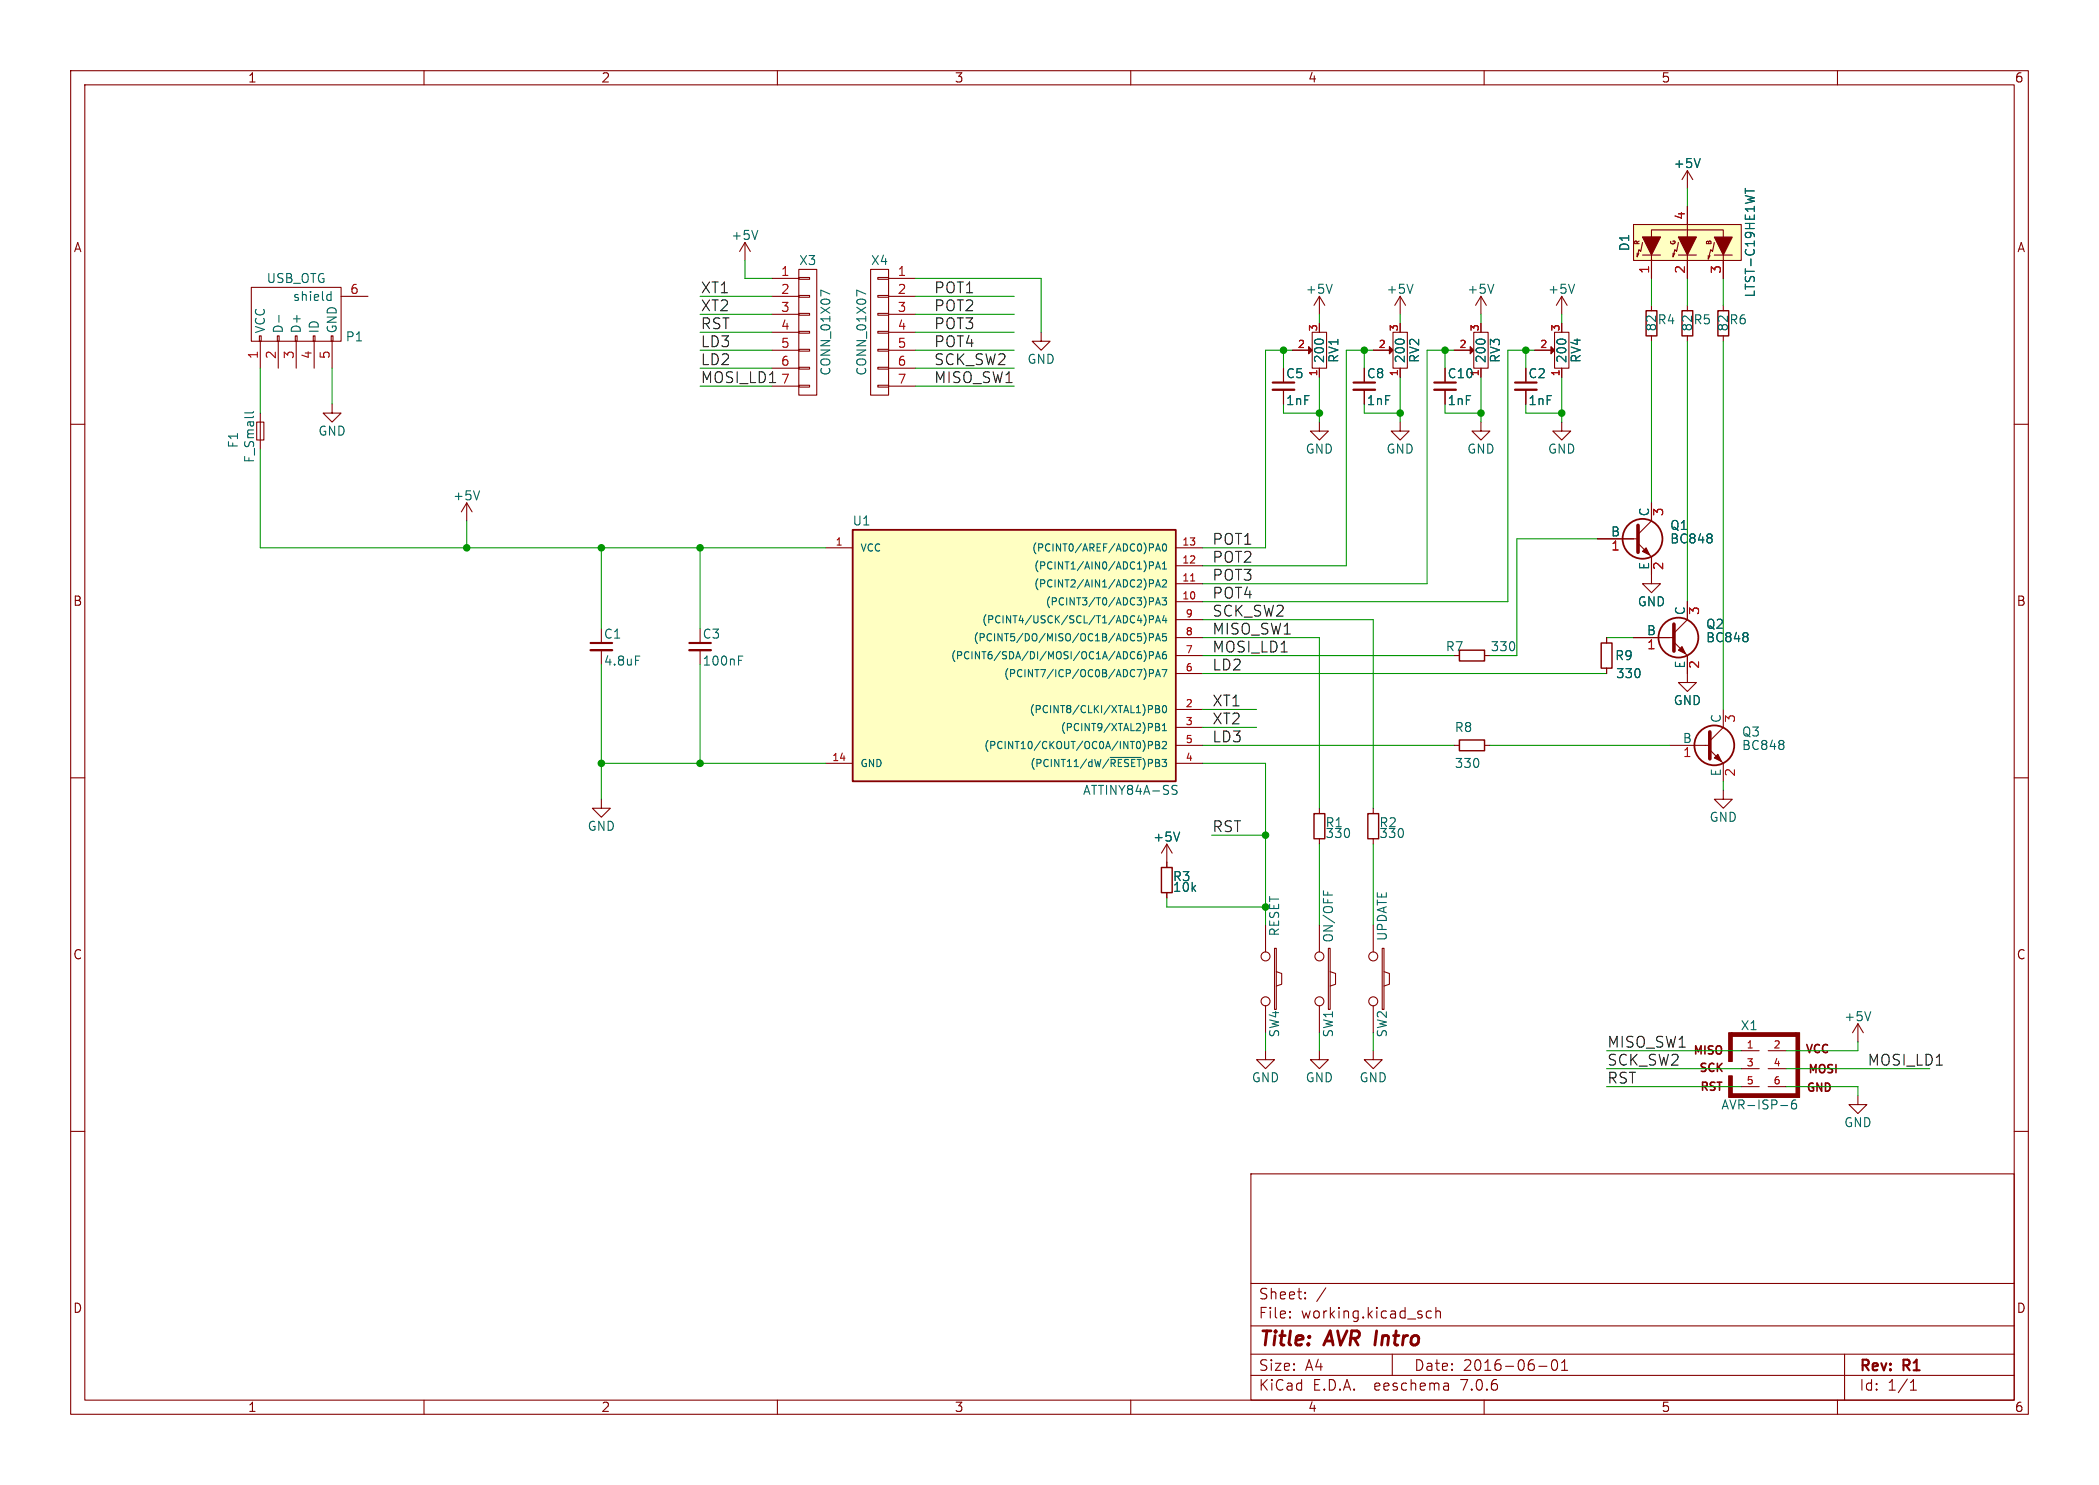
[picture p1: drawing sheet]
EESchema Schematic File Version 2
LIBS:power
LIBS:device
LIBS:transistors
LIBS:conn
LIBS:linear
LIBS:regul
LIBS:74xx
LIBS:cmos4000
LIBS:adc-dac
LIBS:memory
LIBS:xilinx
LIBS:microcontrollers
LIBS:dsp
LIBS:microchip
LIBS:analog_switches
LIBS:motorola
LIBS:texas
LIBS:intel
LIBS:audio
LIBS:interface
LIBS:digital-audio
LIBS:philips
LIBS:display
LIBS:cypress
LIBS:siliconi
LIBS:opto
LIBS:atmel
LIBS:contrib
LIBS:valves
LIBS:schema
LIBS:AVR-Intro-cache
EELAYER 25 0
EELAYER END
$Descr A4 11693 8268
encoding utf-8
Sheet 1 1
Title "AVR Intro"
Date "2016-06-01"
Rev "R1"
Comp ""
Comment1 ""
Comment2 ""
Comment3 ""
Comment4 ""
$EndDescr
$Comp
L C_Small C1
U 1 1
P 3350 3600
F 0 "C1" H 3360 3670 50  0000 L CNN
F 1 "4.8uF" H 3360 3520 50  0000 L CNN
F 2 "Resistors_SMD:R_1210_HandSoldering" H 3350 3600 50  0001 C CNN
F 3 "" H 3350 3600 50  0000 C CNN
	1    3350 3600
	1    0    0    -1  
$EndComp
$Comp
L C_Small C3
U 1 1
P 3900 3600
F 0 "C3" H 3910 3670 50  0000 L CNN
F 1 "100nF" H 3910 3520 50  0000 L CNN
F 2 "Resistors_SMD:R_0603_HandSoldering" H 3900 3600 50  0001 C CNN
F 3 "" H 3900 3600 50  0000 C CNN
	1    3900 3600
	1    0    0    -1  
$EndComp
$Comp
L R_Small R6
U 1 1
P 9600 1800
F 0 "R6" H 9630 1820 50  0000 L CNN
F 1 "82" V 9600 1750 50  0000 L CNN
F 2 "Resistors_SMD:R_0603_HandSoldering" H 9600 1800 50  0001 C CNN
F 3 "" H 9600 1800 50  0000 C CNN
	1    9600 1800
	1    0    0    -1  
$EndComp
$Comp
L R_Small R5
U 1 1
P 9400 1800
F 0 "R5" H 9430 1820 50  0000 L CNN
F 1 "82" V 9400 1750 50  0000 L CNN
F 2 "Resistors_SMD:R_0603_HandSoldering" H 9400 1800 50  0001 C CNN
F 3 "" H 9400 1800 50  0000 C CNN
	1    9400 1800
	1    0    0    -1  
$EndComp
$Comp
L R_Small R4
U 1 1
P 9200 1800
F 0 "R4" H 9230 1820 50  0000 L CNN
F 1 "82" V 9200 1750 50  0000 L CNN
F 2 "Resistors_SMD:R_0603_HandSoldering" H 9200 1800 50  0001 C CNN
F 3 "" H 9200 1800 50  0000 C CNN
	1    9200 1800
	1    0    0    -1  
$EndComp
$Comp
L POT RV1
U 1 1
P 7350 1950
F 0 "RV1" H 7350 1870 50  0000 C CNN
F 1 "200" H 7350 1950 50  0000 C CNN
F 2 "geda_fp:22AR200" H 7350 1950 50  0001 C CNN
F 3 "" H 7350 1950 50  0000 C CNN
	1    7350 1950
	0    -1   -1   0   
$EndComp
$Comp
L GND #PWR01
U 1 1
P 7350 2350
F 0 "#PWR01" H 7350 2100 50  0001 C CNN
F 1 "GND" H 7350 2200 50  0000 C CNN
F 2 "" H 7350 2350 50  0000 C CNN
F 3 "" H 7350 2350 50  0000 C CNN
	1    7350 2350
	1    0    0    -1  
$EndComp
$Comp
L POT RV2
U 1 1
P 7800 1950
F 0 "RV2" H 7800 1870 50  0000 C CNN
F 1 "200" H 7800 1950 50  0000 C CNN
F 2 "geda_fp:22AR200" H 7800 1950 50  0001 C CNN
F 3 "" H 7800 1950 50  0000 C CNN
	1    7800 1950
	0    -1   -1   0   
$EndComp
$Comp
L GND #PWR02
U 1 1
P 7800 2350
F 0 "#PWR02" H 7800 2100 50  0001 C CNN
F 1 "GND" H 7800 2200 50  0000 C CNN
F 2 "" H 7800 2350 50  0000 C CNN
F 3 "" H 7800 2350 50  0000 C CNN
	1    7800 2350
	1    0    0    -1  
$EndComp
$Comp
L POT RV3
U 1 1
P 8250 1950
F 0 "RV3" H 8250 1870 50  0000 C CNN
F 1 "200" H 8250 1950 50  0000 C CNN
F 2 "geda_fp:22AR200" H 8250 1950 50  0001 C CNN
F 3 "" H 8250 1950 50  0000 C CNN
	1    8250 1950
	0    -1   -1   0   
$EndComp
$Comp
L GND #PWR03
U 1 1
P 8250 2350
F 0 "#PWR03" H 8250 2100 50  0001 C CNN
F 1 "GND" H 8250 2200 50  0000 C CNN
F 2 "" H 8250 2350 50  0000 C CNN
F 3 "" H 8250 2350 50  0000 C CNN
	1    8250 2350
	1    0    0    -1  
$EndComp
$Comp
L SW_PUSH SW4
U 1 1
P 7050 5450
F 0 "SW4" H 7300 5500 50  0000 C CNN
F 1 "RESET" H 6700 5500 50  0000 C CNN
F 2 "Buttons_Switches_ThroughHole:SW_TH_Tactile_Omron_B3F-10xx" H 7050 5450 50  0001 C CNN
F 3 "" H 7050 5450 50  0000 C CNN
	1    7050 5450
	0    1    1    0   
$EndComp
$Comp
L GND #PWR04
U 1 1
P 7050 5850
F 0 "#PWR04" H 7050 5600 50  0001 C CNN
F 1 "GND" H 7050 5700 50  0000 C CNN
F 2 "" H 7050 5850 50  0000 C CNN
F 3 "" H 7050 5850 50  0000 C CNN
	1    7050 5850
	1    0    0    -1  
$EndComp
$Comp
L SW_PUSH SW1
U 1 1
P 7350 5450
F 0 "SW1" H 7600 5500 50  0000 C CNN
F 1 "ON/OFF" H 7000 5500 50  0000 C CNN
F 2 "Buttons_Switches_ThroughHole:SW_TH_Tactile_Omron_B3F-10xx" H 7350 5450 50  0001 C CNN
F 3 "" H 7350 5450 50  0000 C CNN
	1    7350 5450
	0    1    1    0   
$EndComp
$Comp
L GND #PWR05
U 1 1
P 7350 5850
F 0 "#PWR05" H 7350 5600 50  0001 C CNN
F 1 "GND" H 7350 5700 50  0000 C CNN
F 2 "" H 7350 5850 50  0000 C CNN
F 3 "" H 7350 5850 50  0000 C CNN
	1    7350 5850
	1    0    0    -1  
$EndComp
$Comp
L SW_PUSH SW2
U 1 1
P 7650 5450
F 0 "SW2" H 7900 5500 50  0000 C CNN
F 1 "UPDATE" H 7300 5500 50  0000 C CNN
F 2 "Buttons_Switches_ThroughHole:SW_TH_Tactile_Omron_B3F-10xx" H 7650 5450 50  0001 C CNN
F 3 "" H 7650 5450 50  0000 C CNN
	1    7650 5450
	0    1    1    0   
$EndComp
$Comp
L GND #PWR06
U 1 1
P 7650 5850
F 0 "#PWR06" H 7650 5600 50  0001 C CNN
F 1 "GND" H 7650 5700 50  0000 C CNN
F 2 "" H 7650 5850 50  0000 C CNN
F 3 "" H 7650 5850 50  0000 C CNN
	1    7650 5850
	1    0    0    -1  
$EndComp
Text Label 6750 3450 0    60   ~ 0
SCK_SW2
Text Label 6750 3550 0    60   ~ 0
MISO_SW1
Text Label 6750 3650 0    60   ~ 0
MOSI_LD1
Text Label 6750 4650 0    60   ~ 0
RST
$Comp
L AVR-ISP-6 X1
U 1 1
P 9850 5950
F 0 "X1" H 9745 6190 50  0000 C CNN
F 1 "AVR-ISP-6" H 9585 5720 50  0000 L BNN
F 2 "Pin_Headers:Pin_Header_Straight_2x03" V 9330 5990 50  0001 C CNN
F 3 "" H 9825 5950 50  0000 C CNN
	1    9850 5950
	1    0    0    -1  
$EndComp
$Comp
L GND #PWR07
U 1 1
P 10350 6100
F 0 "#PWR07" H 10350 5850 50  0001 C CNN
F 1 "GND" H 10350 5950 50  0000 C CNN
F 2 "" H 10350 6100 50  0000 C CNN
F 3 "" H 10350 6100 50  0000 C CNN
	1    10350 6100
	1    0    0    -1  
$EndComp
Text Label 10400 5950 0    60   ~ 0
MOSI_LD1
Text Label 8950 5850 0    60   ~ 0
MISO_SW1
Text Label 8950 5950 0    60   ~ 0
SCK_SW2
Text Label 8950 6050 0    60   ~ 0
RST
$Comp
L USB_OTG P1
U 1 1
P 1650 1750
F 0 "P1" H 1975 1625 50  0000 C CNN
F 1 "USB_OTG" H 1650 1950 50  0000 C CNN
F 2 "Connect:USB_Micro-B_10103594-0001LF" V 1600 1650 50  0001 C CNN
F 3 "" V 1600 1650 50  0000 C CNN
	1    1650 1750
	1    0    0    -1  
$EndComp
$Comp
L GND #PWR08
U 1 1
P 1850 2250
F 0 "#PWR08" H 1850 2000 50  0001 C CNN
F 1 "GND" H 1850 2100 50  0000 C CNN
F 2 "" H 1850 2250 50  0000 C CNN
F 3 "" H 1850 2250 50  0000 C CNN
	1    1850 2250
	1    0    0    -1  
$EndComp
$Comp
L F_Small F1
U 1 1
P 1450 2400
F 0 "F1" H 1450 2250 50  0000 L CNN
F 1 "F_Small" H 1330 2340 50  0000 L CNN
F 2 "Resistors_SMD:R_1210_HandSoldering" H 1450 2400 50  0001 C CNN
F 3 "" H 1450 2400 50  0000 C CNN
	1    1450 2400
	0    1    1    0   
$EndComp
$Comp
L GND #PWR09
U 1 1
P 3350 4450
F 0 "#PWR09" H 3350 4200 50  0001 C CNN
F 1 "GND" H 3350 4300 50  0000 C CNN
F 2 "" H 3350 4450 50  0000 C CNN
F 3 "" H 3350 4450 50  0000 C CNN
	1    3350 4450
	1    0    0    -1  
$EndComp
$Comp
L +5V #PWR010
U 1 1
P 10350 5800
F 0 "#PWR010" H 10350 5650 50  0001 C CNN
F 1 "+5V" H 10350 5940 50  0000 C CNN
F 2 "" H 10350 5800 50  0000 C CNN
F 3 "" H 10350 5800 50  0000 C CNN
	1    10350 5800
	1    0    0    -1  
$EndComp
$Comp
L +5V #PWR011
U 1 1
P 9400 1050
F 0 "#PWR011" H 9400 900 50  0001 C CNN
F 1 "+5V" H 9400 1190 50  0000 C CNN
F 2 "" H 9400 1050 50  0000 C CNN
F 3 "" H 9400 1050 50  0000 C CNN
	1    9400 1050
	1    0    0    -1  
$EndComp
$Comp
L C_Small C10
U 1 1
P 8050 2150
F 0 "C10" H 8060 2220 50  0000 L CNN
F 1 "1nF" H 8060 2070 50  0000 L CNN
F 2 "Resistors_SMD:R_0603_HandSoldering" H 8050 2150 50  0001 C CNN
F 3 "" H 8050 2150 50  0000 C CNN
	1    8050 2150
	1    0    0    -1  
$EndComp
$Comp
L C_Small C8
U 1 1
P 7600 2150
F 0 "C8" H 7610 2220 50  0000 L CNN
F 1 "1nF" H 7610 2070 50  0000 L CNN
F 2 "Resistors_SMD:R_0603_HandSoldering" H 7600 2150 50  0001 C CNN
F 3 "" H 7600 2150 50  0000 C CNN
	1    7600 2150
	1    0    0    -1  
$EndComp
$Comp
L C_Small C5
U 1 1
P 7150 2150
F 0 "C5" H 7160 2220 50  0000 L CNN
F 1 "1nF" H 7160 2070 50  0000 L CNN
F 2 "Resistors_SMD:R_0603_HandSoldering" H 7150 2150 50  0001 C CNN
F 3 "" H 7150 2150 50  0000 C CNN
	1    7150 2150
	1    0    0    -1  
$EndComp
$Comp
L +5V #PWR012
U 1 1
P 2600 2900
F 0 "#PWR012" H 2600 2750 50  0001 C CNN
F 1 "+5V" H 2600 3040 50  0000 C CNN
F 2 "" H 2600 2900 50  0000 C CNN
F 3 "" H 2600 2900 50  0000 C CNN
	1    2600 2900
	1    0    0    -1  
$EndComp
$Comp
L +5V #PWR013
U 1 1
P 8250 1750
F 0 "#PWR013" H 8250 1600 50  0001 C CNN
F 1 "+5V" H 8250 1890 50  0000 C CNN
F 2 "" H 8250 1750 50  0000 C CNN
F 3 "" H 8250 1750 50  0000 C CNN
	1    8250 1750
	1    0    0    -1  
$EndComp
$Comp
L +5V #PWR014
U 1 1
P 7800 1750
F 0 "#PWR014" H 7800 1600 50  0001 C CNN
F 1 "+5V" H 7800 1890 50  0000 C CNN
F 2 "" H 7800 1750 50  0000 C CNN
F 3 "" H 7800 1750 50  0000 C CNN
	1    7800 1750
	1    0    0    -1  
$EndComp
$Comp
L +5V #PWR015
U 1 1
P 7350 1750
F 0 "#PWR015" H 7350 1600 50  0001 C CNN
F 1 "+5V" H 7350 1890 50  0000 C CNN
F 2 "" H 7350 1750 50  0000 C CNN
F 3 "" H 7350 1750 50  0000 C CNN
	1    7350 1750
	1    0    0    -1  
$EndComp
Text Label 6750 3350 0    60   ~ 0
POT4
Text Label 6750 3750 0    60   ~ 0
LD2
Text Label 6750 4150 0    60   ~ 0
LD3
$Comp
L Led_RGB_CA_0606 D1
U 1 1
P 9400 1350
F 0 "D1" H 9400 1700 50  0000 C CNN
F 1 "LTST-C19HE1WT" H 9400 1000 50  0000 C CNN
F 2 "LEDs:LED_RGB_0606" H 9355 1300 50  0001 C CNN
F 3 "" H 9355 1300 50  0000 C CNN
	1    9400 1350
	0    -1   -1   0   
$EndComp
$Comp
L ATTINY84A-SS U1
U 1 1
P 5650 3650
F 0 "U1" H 4800 4400 50  0000 C CNN
F 1 "ATTINY84A-SS" H 6300 2900 50  0000 C CNN
F 2 "Housings_SOIC:SOIC-14_3.9x8.7mm_Pitch1.27mm" H 5650 3450 50  0001 C CIN
F 3 "" H 5650 3650 50  0000 C CNN
	1    5650 3650
	1    0    0    -1  
$EndComp
Text Label 6750 3050 0    60   ~ 0
POT1
Text Label 6750 3150 0    60   ~ 0
POT2
Text Label 6750 3250 0    60   ~ 0
POT3
Text Label 6750 3950 0    60   ~ 0
XT1
Text Label 6750 4050 0    60   ~ 0
XT2
$Comp
L CONN_01X07 X3
U 1 1
P 4500 1850
F 0 "X3" H 4500 2250 50  0000 C CNN
F 1 "CONN_01X07" V 4600 1850 50  0000 C CNN
F 2 "Pin_Headers:Pin_Header_Straight_1x07" H 4500 1850 50  0001 C CNN
F 3 "" H 4500 1850 50  0000 C CNN
	1    4500 1850
	1    0    0    -1  
$EndComp
$Comp
L CONN_01X07 X4
U 1 1
P 4900 1850
F 0 "X4" H 4900 2250 50  0000 C CNN
F 1 "CONN_01X07" V 5000 1850 50  0000 C CNN
F 2 "Pin_Headers:Pin_Header_Straight_1x07" H 4900 1850 50  0001 C CNN
F 3 "" H 4900 1850 50  0000 C CNN
	1    4900 1850
	-1   0    0    -1  
$EndComp
$Comp
L +5V #PWR016
U 1 1
P 4150 1450
F 0 "#PWR016" H 4150 1300 50  0001 C CNN
F 1 "+5V" H 4150 1590 50  0000 C CNN
F 2 "" H 4150 1450 50  0000 C CNN
F 3 "" H 4150 1450 50  0000 C CNN
	1    4150 1450
	1    0    0    -1  
$EndComp
$Comp
L GND #PWR017
U 1 1
P 5800 1850
F 0 "#PWR017" H 5800 1600 50  0001 C CNN
F 1 "GND" H 5800 1700 50  0000 C CNN
F 2 "" H 5800 1850 50  0000 C CNN
F 3 "" H 5800 1850 50  0000 C CNN
	1    5800 1850
	1    0    0    -1  
$EndComp
Text Label 3900 1650 0    60   ~ 0
XT1
Text Label 3900 1750 0    60   ~ 0
XT2
Text Label 3900 1850 0    60   ~ 0
RST
Text Label 3900 1950 0    60   ~ 0
LD3
Text Label 3900 2050 0    60   ~ 0
LD2
Text Label 3900 2150 0    60   ~ 0
MOSI_LD1
Text Label 5200 2150 0    60   ~ 0
MISO_SW1
Text Label 5200 2050 0    60   ~ 0
SCK_SW2
Text Label 5200 1950 0    60   ~ 0
POT4
Text Label 5200 1650 0    60   ~ 0
POT1
Text Label 5200 1750 0    60   ~ 0
POT2
Text Label 5200 1850 0    60   ~ 0
POT3
$Comp
L R_Small R1
U 1 1
P 7350 4600
F 0 "R1" H 7380 4620 50  0000 L CNN
F 1 "330" H 7380 4560 50  0000 L CNN
F 2 "Resistors_SMD:R_0603_HandSoldering" H 7350 4600 50  0001 C CNN
F 3 "" H 7350 4600 50  0000 C CNN
	1    7350 4600
	1    0    0    -1  
$EndComp
$Comp
L R_Small R2
U 1 1
P 7650 4600
F 0 "R2" H 7680 4620 50  0000 L CNN
F 1 "330" H 7680 4560 50  0000 L CNN
F 2 "Resistors_SMD:R_0603_HandSoldering" H 7650 4600 50  0001 C CNN
F 3 "" H 7650 4600 50  0000 C CNN
	1    7650 4600
	1    0    0    -1  
$EndComp
$Comp
L BC849 Q3
U 1 1
P 9500 4150
F 0 "Q3" H 9700 4225 50  0000 L CNN
F 1 "BC848" H 9700 4150 50  0000 L CNN
F 2 "TO_SOT_Packages_SMD:SOT-23" H 9700 4075 50  0001 L CIN
F 3 "" H 9500 4150 50  0000 L CNN
	1    9500 4150
	1    0    0    -1  
$EndComp
$Comp
L BC849 Q2
U 1 1
P 9300 3550
F 0 "Q2" H 9500 3625 50  0000 L CNN
F 1 "BC848" H 9500 3550 50  0000 L CNN
F 2 "TO_SOT_Packages_SMD:SOT-23" H 9500 3475 50  0001 L CIN
F 3 "" H 9300 3550 50  0000 L CNN
	1    9300 3550
	1    0    0    -1  
$EndComp
$Comp
L R_Small R8
U 1 1
P 8200 4150
F 0 "R8" V 8100 4050 50  0000 L CNN
F 1 "330" V 8300 4050 50  0000 L CNN
F 2 "Resistors_SMD:R_0603_HandSoldering" H 8200 4150 50  0001 C CNN
F 3 "" H 8200 4150 50  0000 C CNN
	1    8200 4150
	0    1    1    0   
$EndComp
$Comp
L R_Small R9
U 1 1
P 8950 3650
F 0 "R9" H 8800 3650 50  0000 L CNN
F 1 "330" H 8750 3750 50  0000 L CNN
F 2 "Resistors_SMD:R_0603_HandSoldering" H 8950 3650 50  0001 C CNN
F 3 "" H 8950 3650 50  0000 C CNN
	1    8950 3650
	-1   0    0    1   
$EndComp
$Comp
L R_Small R7
U 1 1
P 8200 3650
F 0 "R7" V 8150 3500 50  0000 L CNN
F 1 "330" V 8150 3750 50  0000 L CNN
F 2 "Resistors_SMD:R_0603_HandSoldering" H 8200 3650 50  0001 C CNN
F 3 "" H 8200 3650 50  0000 C CNN
	1    8200 3650
	0    1    1    0   
$EndComp
$Comp
L GND #PWR018
U 1 1
P 9600 4400
F 0 "#PWR018" H 9600 4150 50  0001 C CNN
F 1 "GND" H 9600 4250 50  0000 C CNN
F 2 "" H 9600 4400 50  0000 C CNN
F 3 "" H 9600 4400 50  0000 C CNN
	1    9600 4400
	1    0    0    -1  
$EndComp
$Comp
L GND #PWR019
U 1 1
P 9400 3750
F 0 "#PWR019" H 9400 3500 50  0001 C CNN
F 1 "GND" H 9400 3600 50  0000 C CNN
F 2 "" H 9400 3750 50  0000 C CNN
F 3 "" H 9400 3750 50  0000 C CNN
	1    9400 3750
	1    0    0    -1  
$EndComp
$Comp
L BC849 Q1
U 1 1
P 9100 3000
F 0 "Q1" H 9300 3075 50  0000 L CNN
F 1 "BC848" H 9300 3000 50  0000 L CNN
F 2 "TO_SOT_Packages_SMD:SOT-23" H 9300 2925 50  0001 L CIN
F 3 "" H 9100 3000 50  0000 L CNN
	1    9100 3000
	1    0    0    -1  
$EndComp
$Comp
L GND #PWR020
U 1 1
P 9200 3200
F 0 "#PWR020" H 9200 2950 50  0001 C CNN
F 1 "GND" H 9200 3050 50  0000 C CNN
F 2 "" H 9200 3200 50  0000 C CNN
F 3 "" H 9200 3200 50  0000 C CNN
	1    9200 3200
	1    0    0    -1  
$EndComp
$Comp
L R_Small R3
U 1 1
P 6500 4900
F 0 "R3" H 6530 4920 50  0000 L CNN
F 1 "10k" H 6530 4860 50  0000 L CNN
F 2 "Resistors_SMD:R_0603_HandSoldering" H 6500 4900 50  0001 C CNN
F 3 "" H 6500 4900 50  0000 C CNN
	1    6500 4900
	1    0    0    -1  
$EndComp
$Comp
L +5V #PWR021
U 1 1
P 6500 4800
F 0 "#PWR021" H 6500 4650 50  0001 C CNN
F 1 "+5V" H 6500 4940 50  0000 C CNN
F 2 "" H 6500 4800 50  0000 C CNN
F 3 "" H 6500 4800 50  0000 C CNN
	1    6500 4800
	1    0    0    -1  
$EndComp
Connection ~ 2600 3050
Wire Wire Line
	3350 3700 3350 4450
Connection ~ 3350 4250
Connection ~ 3350 3050
Connection ~ 3900 3050
Wire Wire Line
	3900 3700 3900 4250
Connection ~ 3900 4250
Wire Wire Line
	7150 2250 7150 2300
Wire Wire Line
	7150 2300 7350 2300
Wire Wire Line
	7350 2100 7350 2350
Connection ~ 7350 2300
Wire Wire Line
	7150 2050 7150 1950
Wire Wire Line
	7050 1950 7200 1950
Wire Wire Line
	7050 3050 7050 1950
Wire Wire Line
	6700 3050 7050 3050
Connection ~ 7150 1950
Wire Wire Line
	7600 2250 7600 2300
Wire Wire Line
	7600 2300 7800 2300
Wire Wire Line
	7800 2100 7800 2350
Connection ~ 7800 2300
Wire Wire Line
	7600 2050 7600 1950
Wire Wire Line
	7500 1950 7650 1950
Connection ~ 7600 1950
Wire Wire Line
	8050 2250 8050 2300
Wire Wire Line
	8050 2300 8250 2300
Wire Wire Line
	8250 2100 8250 2350
Connection ~ 8250 2300
Wire Wire Line
	8050 2050 8050 1950
Wire Wire Line
	7950 1950 8100 1950
Connection ~ 8050 1950
Wire Wire Line
	6700 3150 7500 3150
Wire Wire Line
	7500 3150 7500 1950
Wire Wire Line
	6700 3250 7950 3250
Wire Wire Line
	7950 3250 7950 1950
Wire Wire Line
	7350 1750 7350 1800
Wire Wire Line
	7800 1750 7800 1800
Wire Wire Line
	8250 1750 8250 1800
Wire Wire Line
	7050 5750 7050 5850
Wire Wire Line
	7050 4250 7050 5150
Wire Wire Line
	6700 4250 7050 4250
Wire Wire Line
	7350 5750 7350 5850
Wire Wire Line
	7650 5750 7650 5850
Wire Wire Line
	7050 4650 6750 4650
Connection ~ 7050 4650
Wire Wire Line
	9950 6050 10350 6050
Wire Wire Line
	10350 6050 10350 6100
Wire Wire Line
	10350 5800 10350 5850
Wire Wire Line
	10350 5850 9950 5850
Wire Wire Line
	9950 5950 10750 5950
Wire Wire Line
	8950 5850 9700 5850
Wire Wire Line
	8950 5950 9700 5950
Wire Wire Line
	8950 6050 9700 6050
Wire Wire Line
	3350 3050 3350 3500
Wire Wire Line
	3900 3050 3900 3500
Wire Wire Line
	1850 2250 1850 2050
Wire Wire Line
	1450 2300 1450 2050
Wire Wire Line
	1450 2500 1450 3050
Wire Wire Line
	9200 1700 9200 1550
Wire Wire Line
	9400 1700 9400 1550
Wire Wire Line
	9600 1700 9600 1550
Wire Wire Line
	9400 1150 9400 1050
Wire Wire Line
	2600 2900 2600 3050
Wire Wire Line
	6700 3550 7350 3550
Wire Wire Line
	6700 3450 7650 3450
Wire Wire Line
	6700 3350 8400 3350
Wire Wire Line
	1450 3050 4600 3050
Wire Wire Line
	3350 4250 4600 4250
Wire Wire Line
	6700 3950 7000 3950
Wire Wire Line
	6700 4050 7000 4050
Wire Wire Line
	4150 1450 4150 1550
Wire Wire Line
	4150 1550 4300 1550
Wire Wire Line
	5100 1550 5800 1550
Wire Wire Line
	5800 1550 5800 1850
Wire Wire Line
	4300 1650 3900 1650
Wire Wire Line
	4300 1750 3900 1750
Wire Wire Line
	4300 1850 3900 1850
Wire Wire Line
	4300 1950 3900 1950
Wire Wire Line
	4300 2050 3900 2050
Wire Wire Line
	4300 2150 3900 2150
Wire Wire Line
	5100 1650 5650 1650
Wire Wire Line
	5100 1750 5650 1750
Wire Wire Line
	5100 1850 5650 1850
Wire Wire Line
	5100 1950 5650 1950
Wire Wire Line
	5100 2050 5650 2050
Wire Wire Line
	5100 2150 5650 2150
Wire Wire Line
	7350 4700 7350 5150
Wire Wire Line
	7650 4700 7650 5150
Wire Wire Line
	7350 3550 7350 4500
Wire Wire Line
	7650 3450 7650 4500
Wire Wire Line
	6700 3650 8100 3650
Wire Wire Line
	6700 3750 8950 3750
Wire Wire Line
	6700 4150 8100 4150
Wire Wire Line
	9600 1900 9600 3950
Wire Wire Line
	8300 4150 9300 4150
Wire Wire Line
	9600 4400 9600 4350
Wire Wire Line
	8950 3550 9100 3550
Wire Wire Line
	9400 3350 9400 1900
Wire Wire Line
	9200 1900 9200 2800
Wire Wire Line
	8300 3650 8450 3650
Wire Wire Line
	8450 3650 8450 3000
Wire Wire Line
	8450 3000 8900 3000
Wire Wire Line
	6500 5050 7050 5050
Connection ~ 7050 5050
Wire Wire Line
	6500 5050 6500 5000
$Comp
L POT RV4
U 1 1
P 8700 1950
F 0 "RV4" H 8700 1870 50  0000 C CNN
F 1 "200" H 8700 1950 50  0000 C CNN
F 2 "geda_fp:22AR200" H 8700 1950 50  0001 C CNN
F 3 "" H 8700 1950 50  0000 C CNN
	1    8700 1950
	0    -1   -1   0   
$EndComp
$Comp
L GND #PWR022
U 1 1
P 8700 2350
F 0 "#PWR022" H 8700 2100 50  0001 C CNN
F 1 "GND" H 8700 2200 50  0000 C CNN
F 2 "" H 8700 2350 50  0000 C CNN
F 3 "" H 8700 2350 50  0000 C CNN
	1    8700 2350
	1    0    0    -1  
$EndComp
$Comp
L C_Small C2
U 1 1
P 8500 2150
F 0 "C2" H 8510 2220 50  0000 L CNN
F 1 "1nF" H 8510 2070 50  0000 L CNN
F 2 "Resistors_SMD:R_0603_HandSoldering" H 8500 2150 50  0001 C CNN
F 3 "" H 8500 2150 50  0000 C CNN
	1    8500 2150
	1    0    0    -1  
$EndComp
$Comp
L +5V #PWR023
U 1 1
P 8700 1750
F 0 "#PWR023" H 8700 1600 50  0001 C CNN
F 1 "+5V" H 8700 1890 50  0000 C CNN
F 2 "" H 8700 1750 50  0000 C CNN
F 3 "" H 8700 1750 50  0000 C CNN
	1    8700 1750
	1    0    0    -1  
$EndComp
Wire Wire Line
	8500 2250 8500 2300
Wire Wire Line
	8500 2300 8700 2300
Wire Wire Line
	8700 2100 8700 2350
Connection ~ 8700 2300
Wire Wire Line
	8500 2050 8500 1950
Wire Wire Line
	8400 1950 8550 1950
Connection ~ 8500 1950
Wire Wire Line
	8700 1750 8700 1800
Wire Wire Line
	8400 3350 8400 1950
$EndSCHEMATC
